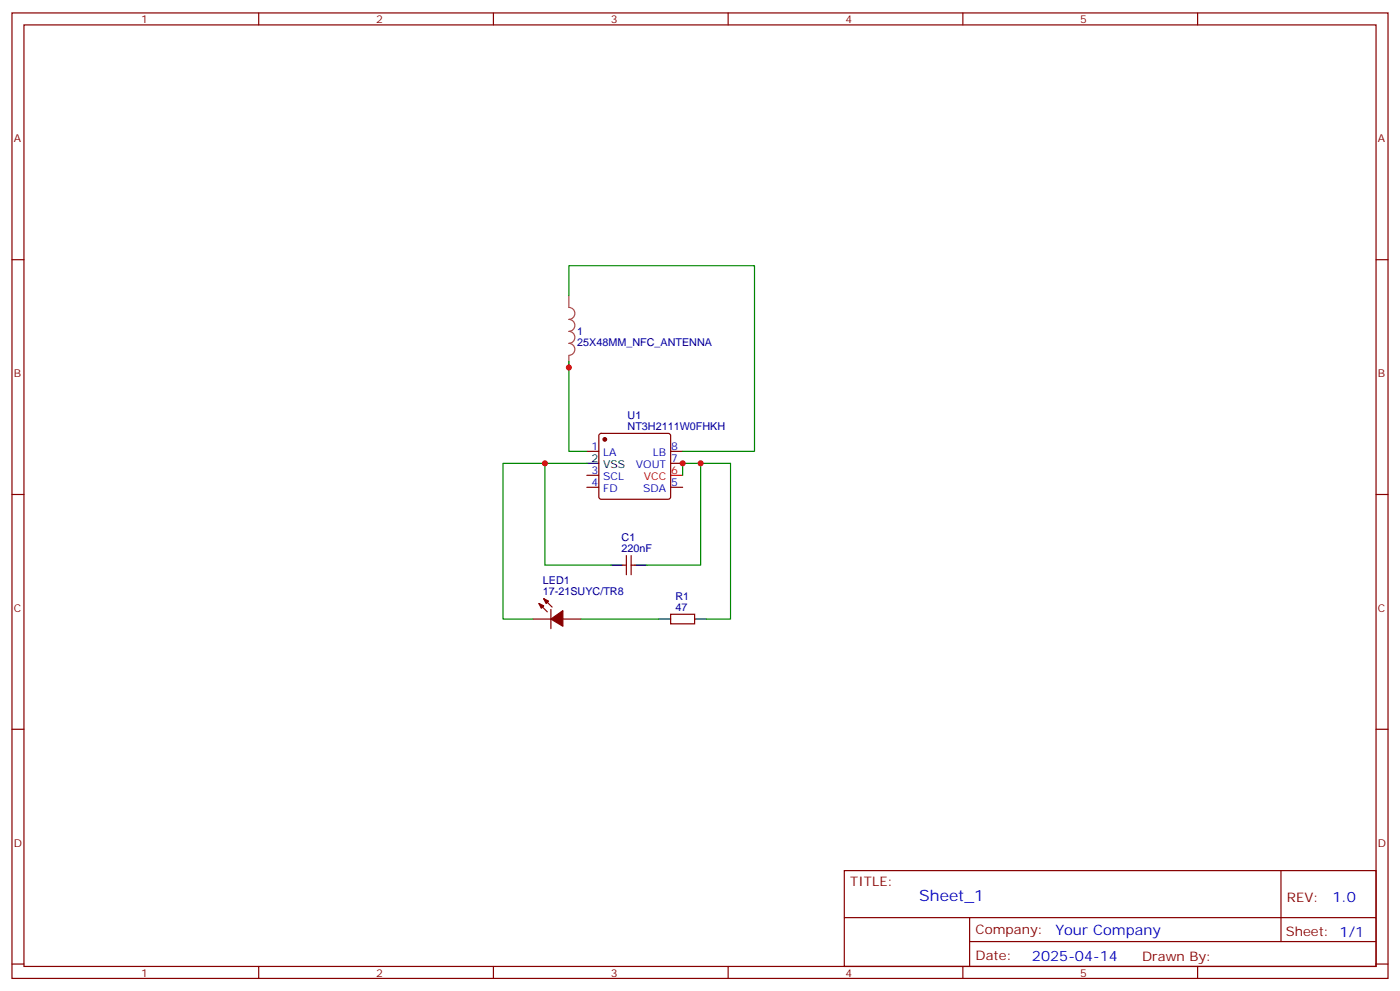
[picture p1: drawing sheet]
<svg xmlns="http://www.w3.org/2000/svg" width="412mm" height="292mm" viewBox="0 0 412 292" stroke-linecap="round" stroke-linejoin="round" font-family="sans-serif">
<g fill="none" stroke="#870000" stroke-width=".35">
<path d="M3.5 3.8h405.4v284.3h-405.4zM7.1 7.3h398.2v277.3h-398.2zM76.2 3.8v3.5M145.3 3.8v3.5M214.5 3.8v3.5M283.6 3.8v3.5M352.8 3.8v3.5M3.5 76.5h3.6M405.3 76.5h3.6M172.9 132.9h3.5M172.9 140h3.5M176.6 127.8l.5-.2h19.7l.5 .2 .3 .5v18l-.3 .5-.5 .2h-19.7l-.5-.2-.2-.5v-18z"/>
<path d="M197.6 132.9h3.5M197.6 136.5h3.5M3.5 145.6h3.6M172.9 143.5h3.5M197.6 143.5h3.5M405.3 145.6h3.6M158.7 177.7l2.5 2.5M160.2 176.3l2.4 2.5M162.3 179.5v5.6M183.4 166.4h1.1M184.5 163.6v5.7M185.9 163.6v5.7"/>
<path d="M185.9 166.4h1.1M157 182.3h5.3M165.8 182.3h5.3M197.6 180.9h7v2.8h-7zM3.5 214.8h3.6M405.3 214.8h3.6M248.7 256.4h156.6v28.2h-156.6zM377.3 256.4v20.9M248.7 270.2h156.5M285.6 277.3h119.6M285.6 270.2v14.2M3.5 283.9h3.6"/>
<path d="M76.2 284.6v3.5M145.3 284.6v3.5M214.5 284.6v3.5M283.6 284.6v3.5M352.8 284.6v3.5M405.3 283.9h3.6"/>
</g>
<path d="M197.6 140h3.5" fill="none" stroke="#f00" stroke-width=".35"/>
<path d="M172.9 136.5h3.5M179.9 166.4h3.5M187 166.4h3.5M194 182.3h3.6M204.6 182.3h3.5" fill="none" stroke="#000" stroke-width=".35"/>
<g fill="#870000" stroke="#870000" stroke-width=".35">
<path d="M158.7 177.7l1.5 .7-.7 .7z"/>
<path d="M160.2 176.3l1.4 .7-.7 .7z"/>
<path d="M162.3 182.3l3.5-2.5v4.6z"/>
<circle cx="178.2" cy="129.4" r=".53"/>
</g>
<path d="M167.6 87.1v3.4a1.76 1.76 0 0 1 1.7 1.8 1.76 1.76 0 0 1-1.7 1.8 1.76 1.76 0 0 1 1.7 1.7 1.76 1.76 0 0 1-1.7 1.8 1.76 1.76 0 0 1 1.7 1.8 1.76 1.76 0 0 1-1.7 1.7 1.76 1.76 0 0 1 1.7 1.8 1.76 1.76 0 0 1-1.7 1.7M167.6 104.8v3.4" fill="none" stroke="#a64a4a" stroke-width=".35"/>
<path d="M167.6 87.1v-8.9h54.6v54.7h-21.1M167.6 106.5v26.4h5.3M160.5 136.5h-12.3v45.8h8.8M172.9 136.5h-12.4v29.9h19.4M201.1 140v-3.5h5.3v29.9h-15.9M206.4 136.5h8.8v45.8h-7.1M171.1 182.3h22.9" fill="none" stroke="#008700" stroke-width=".35"/>
<g fill="#c00">
<circle cx="201.1" cy="136.5" r=".88"/>
<circle cx="206.4" cy="136.5" r=".88"/>
<circle cx="160.5" cy="136.5" r=".88"/>
<circle cx="167.6" cy="108.2" r=".88"/>
</g>
<text font-size="4.6" fill="#00f" x="270.8" y="265.4">Sheet_1</text>
<g font-size="4.2" fill="#00f">
<text x="392.5" y="265.7">1.0</text>
<text x="310.9" y="275.2">Your Company</text>
<text x="304" y="283">2025-04-14</text>
</g>
<g font-size="3.9" fill="#800">
<text x="250.5" y="261">TITLE:</text>
<text x="379.1" y="265.7">REV:</text>
<text x="287.4" y="275.2">Company:</text>
<text x="378.7" y="275.8">Sheet: 1/1</text>
<text x="287.4" y="282.9">Date:</text>
<text x="336.4" y="282.9">Drawn By:</text>
</g>
<g font-size="3.2" fill="#800">
<text x="41.6" y="6.8">1</text>
<text x="110.8" y="6.8">2</text>
<text x="179.9" y="6.8">3</text>
<text x="249.1" y="6.8">4</text>
<text x="318.2" y="6.8">5</text>
<text x="4.1" y="41.9">A</text>
<text x="405.9" y="41.9">A</text>
<text x="4.1" y="111.1">B</text>
<text x="405.9" y="111.1">B</text>
<text x="4.1" y="180.2">C</text>
<text x="405.9" y="180.2">C</text>
<text x="4.1" y="249.3">D</text>
<text x="405.9" y="249.3">D</text>
<text x="41.6" y="287.6">1</text>
<text x="110.8" y="287.6">2</text>
<text x="179.9" y="287.6">3</text>
<text x="249.1" y="287.6">4</text>
<text x="318.2" y="287.6">5</text>
</g>
<g font-size="3.2" fill="#000080">
<text x="170" y="102">25X48MM_NFC_ANTENNA</text>
<text x="170" y="98.8">1</text>
<text x="184.9" y="123.4">U1</text>
<text x="184.9" y="126.6">NT3H2111W0FHKH</text>
<text x="183.1" y="159.4">C1</text>
<text x="183.1" y="162.6">220nF</text>
<text x="159.9" y="172.1">LED1</text>
<text x="159.9" y="175.3">17-21SUYC/TR8</text>
<text x="199" y="179.8">47</text>
<text x="199" y="176.7">R1</text>
</g>
<g font-size="3.2">
<text x="174.2" y="136.1">2</text>
<text x="177.7" y="137.9">VSS</text>
</g>
<g font-size="3.2" fill="#00f">
<text x="174.2" y="132.6">1</text>
<text x="177.7" y="134.3">LA</text>
<text x="187.3" y="137.9">VOUT</text>
<text x="192.3" y="134.3">LB</text>
<text x="197.7" y="132.6">8</text>
<text x="197.7" y="136.1">7</text>
<text x="174.2" y="143.2">4</text>
<text x="174.2" y="139.6">3</text>
<text x="177.7" y="141.4">SCL</text>
<text x="197.7" y="143.2">5</text>
<text x="177.7" y="144.9">FD</text>
<text x="189.5" y="144.9">SDA</text>
</g>
<g font-size="3.2" fill="#f00">
<text x="189.6" y="141.4">VCC</text>
<text x="197.7" y="139.6">6</text>
</g>
</svg>
